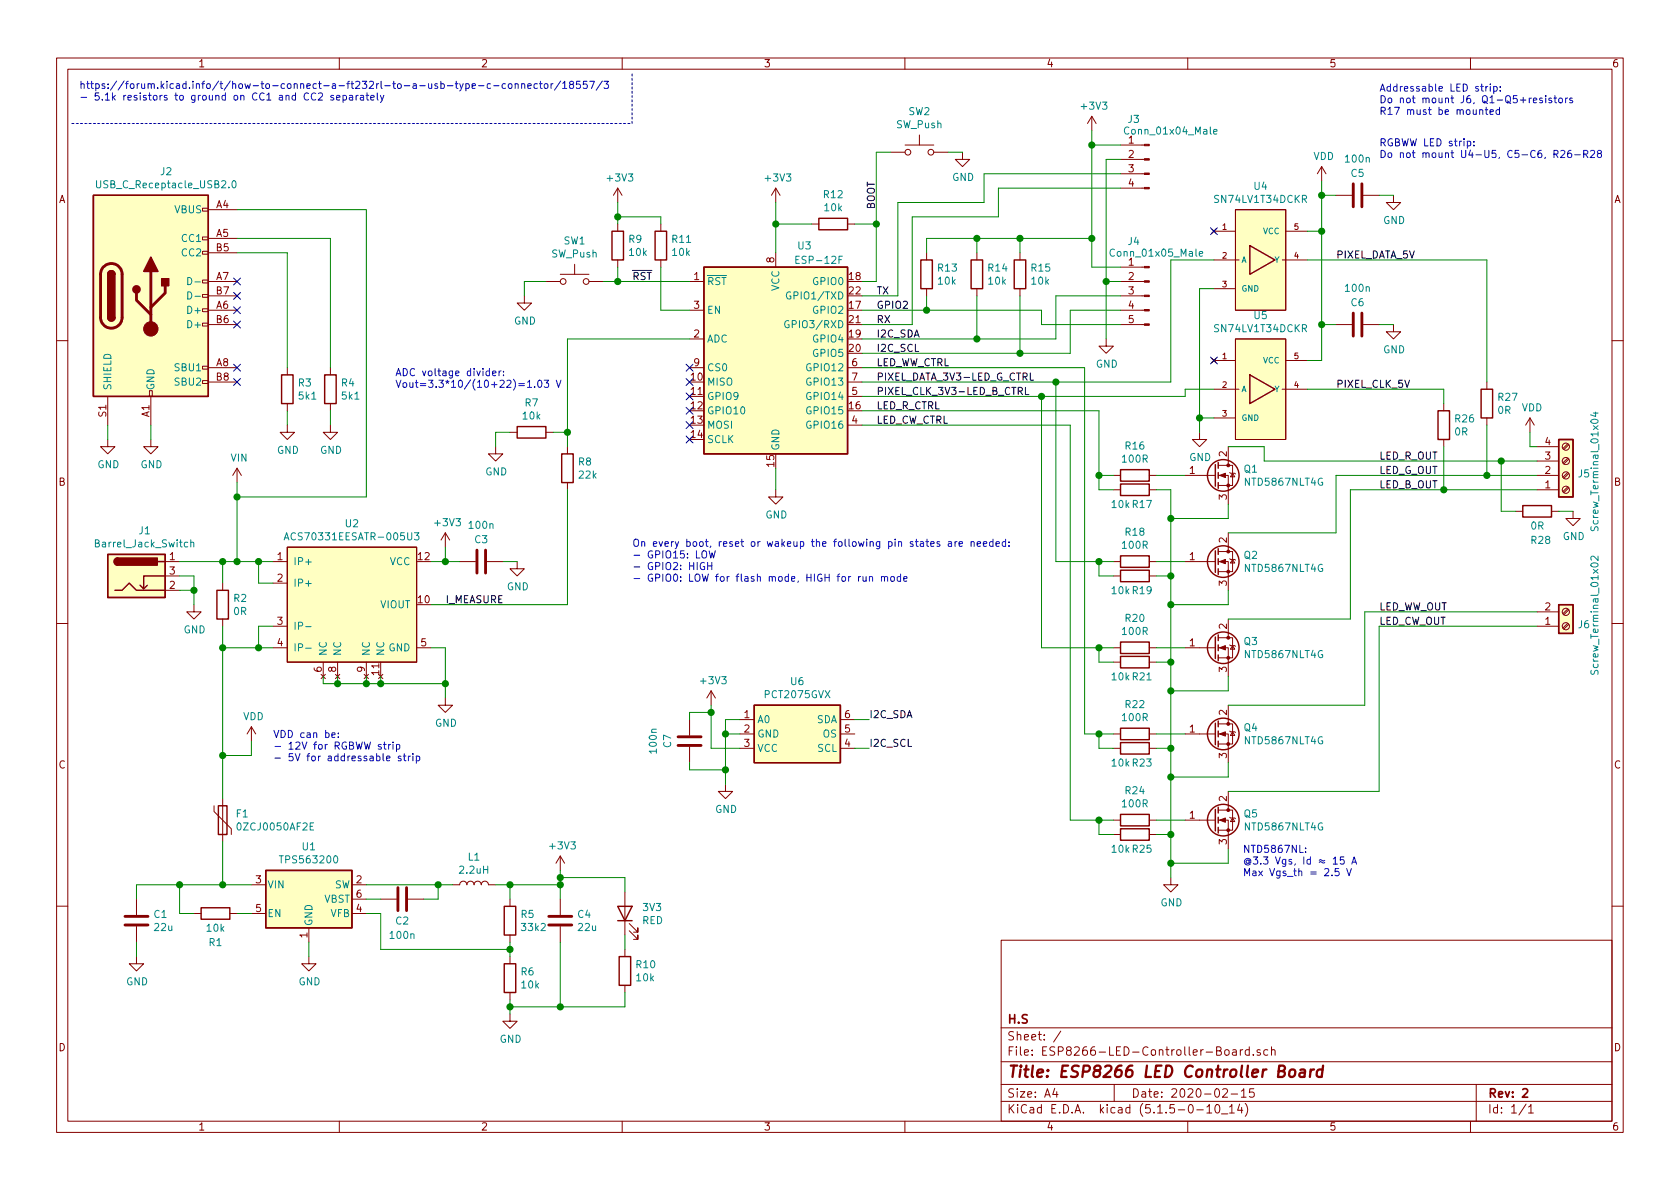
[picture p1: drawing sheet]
EESchema Schematic File Version 4
EELAYER 30 0
EELAYER END
$Descr A4 11693 8268
encoding utf-8
Sheet 1 1
Title "ESP8266 LED Controller Board"
Date "2020-02-15"
Rev "2"
Comp "H.S"
Comment1 ""
Comment2 ""
Comment3 ""
Comment4 ""
$EndDescr
Wire Wire Line
	1650 1750 2000 1750
Wire Wire Line
	2000 1750 2000 2550
Wire Wire Line
	1650 1650 2300 1650
Wire Wire Line
	2300 1650 2300 2550
Wire Wire Line
	2000 2850 2000 2950
Wire Wire Line
	2300 2850 2300 2950
Text Notes 550  700  0    50   ~ 0
https://forum.kicad.info/t/how-to-connect-a-ft232rl-to-a-usb-type-c-connector/18557/3\n- 5.1k resistors to ground on CC1 and CC2 separately
NoConn ~ 1650 2550
NoConn ~ 1650 2650
Wire Wire Line
	750  2950 750  3050
Wire Wire Line
	1050 2950 1050 3050
Text Label 6100 2350 0    50   ~ 0
I2C_SDA
Text Label 6100 2450 0    50   ~ 0
I2C_SCL
Wire Wire Line
	6800 2050 6800 2350
Wire Wire Line
	7100 2450 7100 2050
Wire Wire Line
	5400 3400 5400 3250
Wire Wire Line
	3800 1950 3650 1950
Wire Wire Line
	6000 1950 6100 1950
Wire Wire Line
	6700 1050 6600 1050
Wire Wire Line
	6200 1050 6100 1050
Wire Wire Line
	4200 1950 4300 1950
Wire Wire Line
	4300 1850 4300 1950
Text Label 6100 2050 0    50   ~ 0
TX
Text Label 6100 2250 0    50   ~ 0
RX
Wire Wire Line
	6100 1050 6100 1550
Wire Wire Line
	5400 1400 5400 1550
Wire Wire Line
	5950 1550 6100 1550
Connection ~ 6100 1550
Wire Wire Line
	6100 1550 6100 1950
Wire Wire Line
	5650 1550 5400 1550
Connection ~ 5400 1550
Wire Wire Line
	5400 1550 5400 1750
Wire Wire Line
	7800 1000 7600 1000
Wire Wire Line
	7600 1000 7600 900 
Wire Wire Line
	7800 1100 7700 1100
Wire Wire Line
	7800 1200 6850 1200
Wire Wire Line
	6850 1200 6850 1400
Wire Wire Line
	6850 1400 6250 1400
Wire Wire Line
	6250 1400 6250 2050
Wire Wire Line
	6000 2050 6250 2050
Wire Wire Line
	6350 2250 6350 1500
Wire Wire Line
	6350 1500 6950 1500
Wire Wire Line
	6950 1500 6950 1300
Wire Wire Line
	6950 1300 7800 1300
Wire Wire Line
	6000 2250 6350 2250
Wire Wire Line
	4300 1400 4300 1500
Wire Wire Line
	4300 1500 4300 1550
Wire Wire Line
	9200 2500 9100 2500
Wire Wire Line
	8350 3000 8350 2900
Wire Wire Line
	8350 2000 8450 2000
Text Label 6100 2650 0    50   ~ 0
PIXEL_DATA_3V3-LED_G_CTRL
Text Label 6100 2750 0    50   ~ 0
PIXEL_CLK_3V3-LED_B_CTRL
Text Label 9300 1800 0    50   ~ 0
PIXEL_DATA_5V
Text Label 9300 2700 0    50   ~ 0
PIXEL_CLK_5V
Wire Wire Line
	8250 2750 8250 2700
Wire Wire Line
	8250 2700 8450 2700
Text Label 9600 3200 0    50   ~ 0
LED_R_OUT
Text Label 9600 3300 0    50   ~ 0
LED_G_OUT
Text Label 9600 3400 0    50   ~ 0
LED_B_OUT
Text Label 9600 4250 0    50   ~ 0
LED_WW_OUT
Text Label 9600 4350 0    50   ~ 0
LED_CW_OUT
Wire Wire Line
	8550 3500 8550 3600
Wire Wire Line
	8550 6000 8550 5900
Wire Wire Line
	8550 5300 8550 5400
Wire Wire Line
	8550 4700 8550 4800
Wire Wire Line
	8550 4100 8550 4200
Wire Wire Line
	8800 3200 8800 3100
Wire Wire Line
	8800 3100 8550 3100
Wire Wire Line
	9300 3300 9300 3700
Wire Wire Line
	9300 3700 8550 3700
Wire Wire Line
	9400 3400 9400 4300
Wire Wire Line
	9400 4300 8550 4300
Wire Wire Line
	9500 4250 9500 4900
Wire Wire Line
	9500 4900 8550 4900
Wire Wire Line
	9500 4250 10700 4250
Wire Wire Line
	9600 4350 9600 5500
Wire Wire Line
	9600 5500 8550 5500
Wire Wire Line
	9600 4350 10700 4350
Wire Wire Line
	6000 2350 6800 2350
Wire Wire Line
	6000 2450 7100 2450
Wire Wire Line
	8050 3300 8250 3300
Wire Wire Line
	8050 3900 8250 3900
Wire Wire Line
	8050 4500 8250 4500
Wire Wire Line
	8050 5100 8250 5100
Wire Wire Line
	8050 5700 8250 5700
Wire Wire Line
	3650 1950 3650 2050
Text Label 3100 4200 0    50   ~ 0
I_MEASURE
Wire Wire Line
	1350 4100 1350 4200
$Comp
L Custom_components:ACS70331EESATR-005U3 U2
U 1 1
P 2450 4200
F 0 "U2" H 2450 4766 50  0000 C CNN
F 1 "ACS70331EESATR-005U3" H 2450 4675 50  0000 C CNN
F 2 "ALLEGRO_ACS70331EESATR-005U3" H 1900 3600 50  0001 L BNN
F 3 "https://www.allegromicro.com/-/media/Files/Datasheets/ACS70331-Datasheet.ashx" H 2150 4650 50  0001 L BNN
	1    2450 4200
	1    0    0    -1  
$EndComp
$Comp
L Connector:Barrel_Jack_Switch J1
U 1 1
P 950 4000
F 0 "J1" H 1007 4317 50  0000 C CNN
F 1 "Barrel_Jack_Switch" H 1007 4226 50  0000 C CNN
F 2 "Connector_BarrelJack:BarrelJack_CUI_PJ-102AH_Horizontal" H 1000 3960 50  0001 C CNN
F 3 "~" H 1000 3960 50  0001 C CNN
	1    950  4000
	1    0    0    -1  
$EndComp
$Comp
L Regulator_Switching:TPS563200 U1
U 1 1
P 2150 6250
F 0 "U1" H 2150 6617 50  0000 C CNN
F 1 "TPS563200" H 2150 6526 50  0000 C CNN
F 2 "Package_TO_SOT_SMD:SOT-23-6" H 2200 6000 50  0001 L CNN
F 3 "http://www.ti.com/lit/ds/symlink/tps563200.pdf" H 2150 6250 50  0001 C CNN
	1    2150 6250
	1    0    0    -1  
$EndComp
$Comp
L power:VDD #PWR06
U 1 1
P 1750 5150
F 0 "#PWR06" H 1750 5000 50  0001 C CNN
F 1 "VDD" H 1765 5323 50  0000 C CNN
F 2 "" H 1750 5150 50  0001 C CNN
F 3 "" H 1750 5150 50  0001 C CNN
	1    1750 5150
	1    0    0    -1  
$EndComp
$Comp
L power:GND #PWR04
U 1 1
P 1350 4200
F 0 "#PWR04" H 1350 3950 50  0001 C CNN
F 1 "GND" H 1355 4027 50  0000 C CNN
F 2 "" H 1350 4200 50  0001 C CNN
F 3 "" H 1350 4200 50  0001 C CNN
	1    1350 4200
	1    0    0    -1  
$EndComp
$Comp
L power:+3V3 #PWR010
U 1 1
P 3100 3800
F 0 "#PWR010" H 3100 3650 50  0001 C CNN
F 1 "+3V3" H 3115 3973 50  0000 C CNN
F 2 "" H 3100 3800 50  0001 C CNN
F 3 "" H 3100 3800 50  0001 C CNN
	1    3100 3800
	1    0    0    -1  
$EndComp
$Comp
L Device:R R2
U 1 1
P 1550 4200
F 0 "R2" H 1620 4246 50  0000 L CNN
F 1 "0R" H 1620 4155 50  0000 L CNN
F 2 "Resistor_SMD:R_1206_3216Metric" V 1480 4200 50  0001 C CNN
F 3 "~" H 1550 4200 50  0001 C CNN
	1    1550 4200
	1    0    0    -1  
$EndComp
$Comp
L power:GND #PWR011
U 1 1
P 3100 4850
F 0 "#PWR011" H 3100 4600 50  0001 C CNN
F 1 "GND" H 3105 4677 50  0000 C CNN
F 2 "" H 3100 4850 50  0001 C CNN
F 3 "" H 3100 4850 50  0001 C CNN
	1    3100 4850
	1    0    0    -1  
$EndComp
$Comp
L power:GND #PWR023
U 1 1
P 8150 6100
F 0 "#PWR023" H 8150 5850 50  0001 C CNN
F 1 "GND" H 8155 5927 50  0000 C CNN
F 2 "" H 8150 6100 50  0001 C CNN
F 3 "" H 8150 6100 50  0001 C CNN
	1    8150 6100
	1    0    0    -1  
$EndComp
$Comp
L power:GND #PWR024
U 1 1
P 8350 3000
F 0 "#PWR024" H 8350 2750 50  0001 C CNN
F 1 "GND" H 8355 2827 50  0000 C CNN
F 2 "" H 8350 3000 50  0001 C CNN
F 3 "" H 8350 3000 50  0001 C CNN
	1    8350 3000
	1    0    0    -1  
$EndComp
$Comp
L power:+3V3 #PWR021
U 1 1
P 7600 900
F 0 "#PWR021" H 7600 750 50  0001 C CNN
F 1 "+3V3" H 7615 1073 50  0000 C CNN
F 2 "" H 7600 900 50  0001 C CNN
F 3 "" H 7600 900 50  0001 C CNN
	1    7600 900 
	1    0    0    -1  
$EndComp
$Comp
L Device:R R12
U 1 1
P 5800 1550
F 0 "R12" V 5593 1550 50  0000 C CNN
F 1 "10k" V 5684 1550 50  0000 C CNN
F 2 "Resistor_SMD:R_0603_1608Metric" V 5730 1550 50  0001 C CNN
F 3 "~" H 5800 1550 50  0001 C CNN
	1    5800 1550
	0    1    1    0   
$EndComp
$Comp
L Connector:Conn_01x04_Male J3
U 1 1
P 8000 1100
F 0 "J3" H 8108 1381 50  0000 C CNN
F 1 "Conn_01x04_Male" H 7850 1300 50  0000 C CNN
F 2 "Connector_PinHeader_2.54mm:PinHeader_1x04_P2.54mm_Vertical" H 8000 1100 50  0001 C CNN
F 3 "~" H 8000 1100 50  0001 C CNN
	1    8000 1100
	-1   0    0    -1  
$EndComp
$Comp
L Switch:SW_Push SW2
U 1 1
P 6400 1050
F 0 "SW2" H 6400 1335 50  0000 C CNN
F 1 "SW_Push" H 6400 1244 50  0000 C CNN
F 2 "Custom_components:SW_SPST_4x3x2mm" H 6400 1250 50  0001 C CNN
F 3 "~" H 6400 1250 50  0001 C CNN
	1    6400 1050
	1    0    0    -1  
$EndComp
$Comp
L power:GND #PWR020
U 1 1
P 6700 1050
F 0 "#PWR020" H 6700 800 50  0001 C CNN
F 1 "GND" H 6705 877 50  0000 C CNN
F 2 "" H 6700 1050 50  0001 C CNN
F 3 "" H 6700 1050 50  0001 C CNN
	1    6700 1050
	1    0    0    -1  
$EndComp
$Comp
L power:GND #PWR015
U 1 1
P 3650 2050
F 0 "#PWR015" H 3650 1800 50  0001 C CNN
F 1 "GND" H 3655 1877 50  0000 C CNN
F 2 "" H 3650 2050 50  0001 C CNN
F 3 "" H 3650 2050 50  0001 C CNN
	1    3650 2050
	1    0    0    -1  
$EndComp
$Comp
L Switch:SW_Push SW1
U 1 1
P 4000 1950
F 0 "SW1" H 4000 2235 50  0000 C CNN
F 1 "SW_Push" H 4000 2144 50  0000 C CNN
F 2 "Custom_components:SW_SPST_4x3x2mm" H 4000 2150 50  0001 C CNN
F 3 "~" H 4000 2150 50  0001 C CNN
	1    4000 1950
	1    0    0    -1  
$EndComp
$Comp
L power:+3V3 #PWR017
U 1 1
P 4300 1400
F 0 "#PWR017" H 4300 1250 50  0001 C CNN
F 1 "+3V3" H 4315 1573 50  0000 C CNN
F 2 "" H 4300 1400 50  0001 C CNN
F 3 "" H 4300 1400 50  0001 C CNN
	1    4300 1400
	1    0    0    -1  
$EndComp
$Comp
L Device:R R9
U 1 1
P 4300 1700
F 0 "R9" H 4370 1746 50  0000 L CNN
F 1 "10k" H 4370 1655 50  0000 L CNN
F 2 "Resistor_SMD:R_0603_1608Metric" V 4230 1700 50  0001 C CNN
F 3 "~" H 4300 1700 50  0001 C CNN
	1    4300 1700
	1    0    0    -1  
$EndComp
$Comp
L power:GND #PWR019
U 1 1
P 5400 3400
F 0 "#PWR019" H 5400 3150 50  0001 C CNN
F 1 "GND" H 5405 3227 50  0000 C CNN
F 2 "" H 5400 3400 50  0001 C CNN
F 3 "" H 5400 3400 50  0001 C CNN
	1    5400 3400
	1    0    0    -1  
$EndComp
$Comp
L power:+3V3 #PWR018
U 1 1
P 5400 1400
F 0 "#PWR018" H 5400 1250 50  0001 C CNN
F 1 "+3V3" H 5415 1573 50  0000 C CNN
F 2 "" H 5400 1400 50  0001 C CNN
F 3 "" H 5400 1400 50  0001 C CNN
	1    5400 1400
	1    0    0    -1  
$EndComp
$Comp
L power:+3V3 #PWR016
U 1 1
P 3900 6050
F 0 "#PWR016" H 3900 5900 50  0001 C CNN
F 1 "+3V3" H 3915 6223 50  0000 C CNN
F 2 "" H 3900 6050 50  0001 C CNN
F 3 "" H 3900 6050 50  0001 C CNN
	1    3900 6050
	1    0    0    -1  
$EndComp
$Comp
L Device:R R15
U 1 1
P 7100 1900
F 0 "R15" H 7170 1946 50  0000 L CNN
F 1 "10k" H 7170 1855 50  0000 L CNN
F 2 "Resistor_SMD:R_0603_1608Metric" V 7030 1900 50  0001 C CNN
F 3 "~" H 7100 1900 50  0001 C CNN
	1    7100 1900
	1    0    0    -1  
$EndComp
$Comp
L Device:R R14
U 1 1
P 6800 1900
F 0 "R14" H 6870 1946 50  0000 L CNN
F 1 "10k" H 6870 1855 50  0000 L CNN
F 2 "Resistor_SMD:R_0603_1608Metric" V 6730 1900 50  0001 C CNN
F 3 "~" H 6800 1900 50  0001 C CNN
	1    6800 1900
	1    0    0    -1  
$EndComp
$Comp
L power:GND #PWR03
U 1 1
P 1050 3050
F 0 "#PWR03" H 1050 2800 50  0001 C CNN
F 1 "GND" H 1055 2877 50  0000 C CNN
F 2 "" H 1050 3050 50  0001 C CNN
F 3 "" H 1050 3050 50  0001 C CNN
	1    1050 3050
	1    0    0    -1  
$EndComp
$Comp
L power:GND #PWR01
U 1 1
P 750 3050
F 0 "#PWR01" H 750 2800 50  0001 C CNN
F 1 "GND" H 755 2877 50  0000 C CNN
F 2 "" H 750 3050 50  0001 C CNN
F 3 "" H 750 3050 50  0001 C CNN
	1    750  3050
	1    0    0    -1  
$EndComp
$Comp
L power:GND #PWR09
U 1 1
P 2300 2950
F 0 "#PWR09" H 2300 2700 50  0001 C CNN
F 1 "GND" H 2305 2777 50  0000 C CNN
F 2 "" H 2300 2950 50  0001 C CNN
F 3 "" H 2300 2950 50  0001 C CNN
	1    2300 2950
	1    0    0    -1  
$EndComp
$Comp
L power:GND #PWR07
U 1 1
P 2000 2950
F 0 "#PWR07" H 2000 2700 50  0001 C CNN
F 1 "GND" H 2005 2777 50  0000 C CNN
F 2 "" H 2000 2950 50  0001 C CNN
F 3 "" H 2000 2950 50  0001 C CNN
	1    2000 2950
	1    0    0    -1  
$EndComp
$Comp
L Device:R R4
U 1 1
P 2300 2700
F 0 "R4" H 2370 2746 50  0000 L CNN
F 1 "5k1" H 2370 2655 50  0000 L CNN
F 2 "Resistor_SMD:R_0603_1608Metric" V 2230 2700 50  0001 C CNN
F 3 "~" H 2300 2700 50  0001 C CNN
	1    2300 2700
	1    0    0    -1  
$EndComp
$Comp
L Device:R R3
U 1 1
P 2000 2700
F 0 "R3" H 2070 2746 50  0000 L CNN
F 1 "5k1" H 2070 2655 50  0000 L CNN
F 2 "Resistor_SMD:R_0603_1608Metric" V 1930 2700 50  0001 C CNN
F 3 "~" H 2000 2700 50  0001 C CNN
	1    2000 2700
	1    0    0    -1  
$EndComp
$Comp
L Connector:USB_C_Receptacle_USB2.0 J2
U 1 1
P 1050 2050
F 0 "J2" H 1157 2917 50  0000 C CNN
F 1 "USB_C_Receptacle_USB2.0" H 1157 2826 50  0000 C CNN
F 2 "Connector_USB:USB_C_Receptacle_Palconn_UTC16-G" H 1200 2050 50  0001 C CNN
F 3 "https://www.usb.org/sites/default/files/documents/usb_type-c.zip" H 1200 2050 50  0001 C CNN
	1    1050 2050
	1    0    0    -1  
$EndComp
$Comp
L Connector:Screw_Terminal_01x02 J6
U 1 1
P 10900 4350
F 0 "J6" H 10980 4342 50  0000 L CNN
F 1 "Screw_Terminal_01x02" V 11100 3850 50  0000 L CNN
F 2 "Connector_Phoenix_MSTB:PhoenixContact_MSTBA_2,5_2-G-5,08_1x02_P5.08mm_Horizontal" H 10900 4350 50  0001 C CNN
F 3 "~" H 10900 4350 50  0001 C CNN
	1    10900 4350
	1    0    0    1   
$EndComp
$Comp
L Connector:Screw_Terminal_01x04 J5
U 1 1
P 10900 3300
F 0 "J5" H 10980 3292 50  0000 L CNN
F 1 "Screw_Terminal_01x04" V 11100 2850 50  0000 L CNN
F 2 "Connector_Phoenix_MSTB:PhoenixContact_MSTBA_2,5_4-G_1x04_P5.00mm_Horizontal" H 10900 3300 50  0001 C CNN
F 3 "~" H 10900 3300 50  0001 C CNN
	1    10900 3300
	1    0    0    1   
$EndComp
$Comp
L Transistor_FET:NTD5867NLT4G Q5
U 1 1
P 8450 5700
F 0 "Q5" H 8654 5746 50  0000 L CNN
F 1 "NTD5867NLT4G" H 8654 5655 50  0000 L CNN
F 2 "Package_TO_SOT_SMD:TO-252-2" H 8650 5625 50  0001 L CIN
F 3 "https://www.onsemi.com/pub/Collateral/NTD5867NL-D.PDF" H 8450 5700 50  0001 L CNN
	1    8450 5700
	1    0    0    -1  
$EndComp
$Comp
L Transistor_FET:NTD5867NLT4G Q4
U 1 1
P 8450 5100
F 0 "Q4" H 8654 5146 50  0000 L CNN
F 1 "NTD5867NLT4G" H 8654 5055 50  0000 L CNN
F 2 "Package_TO_SOT_SMD:TO-252-2" H 8650 5025 50  0001 L CIN
F 3 "https://www.onsemi.com/pub/Collateral/NTD5867NL-D.PDF" H 8450 5100 50  0001 L CNN
	1    8450 5100
	1    0    0    -1  
$EndComp
$Comp
L Transistor_FET:NTD5867NLT4G Q3
U 1 1
P 8450 4500
F 0 "Q3" H 8654 4546 50  0000 L CNN
F 1 "NTD5867NLT4G" H 8654 4455 50  0000 L CNN
F 2 "Package_TO_SOT_SMD:TO-252-2" H 8650 4425 50  0001 L CIN
F 3 "https://www.onsemi.com/pub/Collateral/NTD5867NL-D.PDF" H 8450 4500 50  0001 L CNN
	1    8450 4500
	1    0    0    -1  
$EndComp
$Comp
L Transistor_FET:NTD5867NLT4G Q2
U 1 1
P 8450 3900
F 0 "Q2" H 8654 3946 50  0000 L CNN
F 1 "NTD5867NLT4G" H 8654 3855 50  0000 L CNN
F 2 "Package_TO_SOT_SMD:TO-252-2" H 8650 3825 50  0001 L CIN
F 3 "https://www.onsemi.com/pub/Collateral/NTD5867NL-D.PDF" H 8450 3900 50  0001 L CNN
	1    8450 3900
	1    0    0    -1  
$EndComp
$Comp
L Transistor_FET:NTD5867NLT4G Q1
U 1 1
P 8450 3300
F 0 "Q1" H 8654 3346 50  0000 L CNN
F 1 "NTD5867NLT4G" H 8654 3255 50  0000 L CNN
F 2 "Package_TO_SOT_SMD:TO-252-2" H 8650 3225 50  0001 L CIN
F 3 "https://www.onsemi.com/pub/Collateral/NTD5867NL-D.PDF" H 8450 3300 50  0001 L CNN
	1    8450 3300
	1    0    0    -1  
$EndComp
Wire Wire Line
	3000 3900 3100 3900
Wire Wire Line
	3100 3900 3100 3800
Wire Wire Line
	3100 4500 3000 4500
Wire Wire Line
	2250 4700 2250 4750
Wire Wire Line
	2250 4750 2350 4750
Connection ~ 3100 4750
Wire Wire Line
	3100 4750 3100 4500
Wire Wire Line
	2350 4700 2350 4750
Connection ~ 2350 4750
Wire Wire Line
	2350 4750 2550 4750
Wire Wire Line
	2550 4700 2550 4750
Connection ~ 2550 4750
Wire Wire Line
	2550 4750 2650 4750
Wire Wire Line
	2650 4700 2650 4750
Connection ~ 2650 4750
Wire Wire Line
	2650 4750 3100 4750
Wire Wire Line
	3100 4750 3100 4850
Wire Wire Line
	1900 3900 1800 3900
Wire Wire Line
	1550 3900 1550 4050
Wire Wire Line
	1550 4350 1550 4500
Wire Wire Line
	1550 4500 1800 4500
Wire Wire Line
	1900 4350 1800 4350
Wire Wire Line
	1800 4350 1800 4500
Connection ~ 1800 4500
Wire Wire Line
	1800 4500 1900 4500
Wire Wire Line
	1900 4050 1800 4050
Wire Wire Line
	1800 4050 1800 3900
Connection ~ 1800 3900
Wire Wire Line
	1800 3900 1650 3900
Connection ~ 1550 4500
Wire Wire Line
	1350 4100 1250 4100
$Comp
L Device:L L1
U 1 1
P 3300 6150
F 0 "L1" V 3490 6150 50  0000 C CNN
F 1 "2.2uH" V 3399 6150 50  0000 C CNN
F 2 "Inductor_SMD:L_Coilcraft_LPS4012" H 3300 6150 50  0001 C CNN
F 3 "~" H 3300 6150 50  0001 C CNN
	1    3300 6150
	0    -1   -1   0   
$EndComp
$Comp
L Device:C C2
U 1 1
P 2800 6250
F 0 "C2" V 2950 6250 50  0000 C CNN
F 1 "100n" V 3050 6250 50  0000 C CNN
F 2 "Capacitor_SMD:C_0603_1608Metric" H 2838 6100 50  0001 C CNN
F 3 "~" H 2800 6250 50  0001 C CNN
	1    2800 6250
	0    1    1    0   
$EndComp
Wire Wire Line
	2550 6250 2650 6250
Wire Wire Line
	2550 6150 3050 6150
Wire Wire Line
	2950 6250 3050 6250
Wire Wire Line
	3050 6250 3050 6150
Connection ~ 3050 6150
Wire Wire Line
	3050 6150 3150 6150
$Comp
L power:GND #PWR08
U 1 1
P 2150 6650
F 0 "#PWR08" H 2150 6400 50  0001 C CNN
F 1 "GND" H 2155 6477 50  0000 C CNN
F 2 "" H 2150 6650 50  0001 C CNN
F 3 "" H 2150 6650 50  0001 C CNN
	1    2150 6650
	1    0    0    -1  
$EndComp
Wire Wire Line
	2150 6650 2150 6550
Wire Wire Line
	2550 6350 2650 6350
$Comp
L Device:C C4
U 1 1
P 3900 6400
F 0 "C4" H 4015 6446 50  0000 L CNN
F 1 "22u" H 4015 6355 50  0000 L CNN
F 2 "Capacitor_SMD:C_0805_2012Metric" H 3938 6250 50  0001 C CNN
F 3 "~" H 3900 6400 50  0001 C CNN
	1    3900 6400
	1    0    0    -1  
$EndComp
$Comp
L Device:R R5
U 1 1
P 3550 6400
F 0 "R5" H 3620 6446 50  0000 L CNN
F 1 "33k2" H 3620 6355 50  0000 L CNN
F 2 "Resistor_SMD:R_0603_1608Metric" V 3480 6400 50  0001 C CNN
F 3 "~" H 3550 6400 50  0001 C CNN
	1    3550 6400
	1    0    0    -1  
$EndComp
$Comp
L Device:R R6
U 1 1
P 3550 6800
F 0 "R6" H 3620 6846 50  0000 L CNN
F 1 "10k" H 3620 6755 50  0000 L CNN
F 2 "Resistor_SMD:R_0603_1608Metric" V 3480 6800 50  0001 C CNN
F 3 "~" H 3550 6800 50  0001 C CNN
	1    3550 6800
	1    0    0    -1  
$EndComp
$Comp
L power:GND #PWR013
U 1 1
P 3550 7050
F 0 "#PWR013" H 3550 6800 50  0001 C CNN
F 1 "GND" H 3555 6877 50  0000 C CNN
F 2 "" H 3550 7050 50  0001 C CNN
F 3 "" H 3550 7050 50  0001 C CNN
	1    3550 7050
	1    0    0    -1  
$EndComp
Wire Wire Line
	3550 6950 3550 7000
Wire Wire Line
	3550 7000 3900 7000
Wire Wire Line
	3900 7000 3900 6550
Connection ~ 3550 7000
Wire Wire Line
	3550 7000 3550 7050
Wire Wire Line
	3550 6550 3550 6600
Wire Wire Line
	3450 6150 3550 6150
Wire Wire Line
	3550 6150 3550 6250
Wire Wire Line
	3550 6150 3900 6150
Wire Wire Line
	3900 6150 3900 6250
Connection ~ 3550 6150
Wire Wire Line
	2650 6600 3550 6600
Wire Wire Line
	2650 6350 2650 6600
Connection ~ 3550 6600
Wire Wire Line
	3550 6600 3550 6650
$Comp
L Device:C C1
U 1 1
P 950 6400
F 0 "C1" H 1065 6446 50  0000 L CNN
F 1 "22u" H 1065 6355 50  0000 L CNN
F 2 "Capacitor_SMD:C_0805_2012Metric" H 988 6250 50  0001 C CNN
F 3 "~" H 950 6400 50  0001 C CNN
	1    950  6400
	1    0    0    -1  
$EndComp
$Comp
L Device:R R1
U 1 1
P 1500 6350
F 0 "R1" V 1700 6350 50  0000 C CNN
F 1 "10k" V 1600 6350 50  0000 C CNN
F 2 "Resistor_SMD:R_0603_1608Metric" V 1430 6350 50  0001 C CNN
F 3 "~" H 1500 6350 50  0001 C CNN
	1    1500 6350
	0    1    1    0   
$EndComp
Wire Wire Line
	1750 6350 1650 6350
Wire Wire Line
	1350 6350 1250 6350
Wire Wire Line
	1250 6350 1250 6150
Wire Wire Line
	1250 6150 1550 6150
$Comp
L power:GND #PWR02
U 1 1
P 950 6650
F 0 "#PWR02" H 950 6400 50  0001 C CNN
F 1 "GND" H 955 6477 50  0000 C CNN
F 2 "" H 950 6650 50  0001 C CNN
F 3 "" H 950 6650 50  0001 C CNN
	1    950  6650
	1    0    0    -1  
$EndComp
Wire Wire Line
	950  6650 950  6550
Wire Wire Line
	950  6250 950  6150
Wire Wire Line
	950  6150 1250 6150
Connection ~ 1250 6150
Wire Wire Line
	3900 6050 3900 6100
Connection ~ 3900 6150
Connection ~ 1550 3900
Wire Notes Line
	500  850  4400 850 
Wire Notes Line
	4400 850  4400 500 
Wire Wire Line
	2550 3450 1650 3450
Wire Wire Line
	1650 3450 1650 3900
Connection ~ 1650 3900
Wire Wire Line
	1650 3900 1550 3900
Wire Wire Line
	1250 3900 1550 3900
Wire Wire Line
	1550 5250 1750 5250
Wire Wire Line
	1750 5250 1750 5150
Wire Wire Line
	1550 4500 1550 5250
Wire Wire Line
	1550 5850 1550 6150
Connection ~ 1550 6150
Wire Wire Line
	1550 6150 1750 6150
Wire Wire Line
	9200 1250 9200 1350
$Comp
L Device:C C5
U 1 1
P 9450 1350
F 0 "C5" V 9600 1350 50  0000 C CNN
F 1 "100n" V 9700 1350 50  0000 C CNN
F 2 "Capacitor_SMD:C_0603_1608Metric" H 9488 1200 50  0001 C CNN
F 3 "~" H 9450 1350 50  0001 C CNN
	1    9450 1350
	0    -1   -1   0   
$EndComp
$Comp
L power:GND #PWR026
U 1 1
P 9700 1350
F 0 "#PWR026" H 9700 1100 50  0001 C CNN
F 1 "GND" H 9705 1177 50  0000 C CNN
F 2 "" H 9700 1350 50  0001 C CNN
F 3 "" H 9700 1350 50  0001 C CNN
	1    9700 1350
	1    0    0    -1  
$EndComp
Wire Wire Line
	9700 1350 9600 1350
Wire Wire Line
	9300 1350 9200 1350
Connection ~ 9200 1350
Wire Wire Line
	9200 1350 9200 1600
Wire Wire Line
	3000 4200 3950 4200
Wire Wire Line
	3950 2350 4800 2350
NoConn ~ 4800 2950
NoConn ~ 4800 3050
NoConn ~ 4800 2650
NoConn ~ 4800 2550
Wire Wire Line
	7800 1950 7700 1950
Wire Wire Line
	7700 1950 7700 2350
$Comp
L power:GND #PWR022
U 1 1
P 7700 2350
F 0 "#PWR022" H 7700 2100 50  0001 C CNN
F 1 "GND" H 7705 2177 50  0000 C CNN
F 2 "" H 7700 2350 50  0001 C CNN
F 3 "" H 7700 2350 50  0001 C CNN
	1    7700 2350
	1    0    0    -1  
$EndComp
Text Label 6100 2850 0    50   ~ 0
LED_R_CTRL
Text Label 6100 2550 0    50   ~ 0
LED_WW_CTRL
Text Label 6100 2950 0    50   ~ 0
LED_CW_CTRL
Wire Wire Line
	1550 5250 1550 5550
Connection ~ 1550 5250
Text Label 6100 2150 0    50   ~ 0
GPIO2
$Comp
L Connector:Conn_01x05_Male J4
U 1 1
P 8000 2050
F 0 "J4" H 8108 2431 50  0000 C CNN
F 1 "Conn_01x05_Male" H 7950 2350 50  0000 C CNN
F 2 "Connector_PinHeader_2.54mm:PinHeader_1x05_P2.54mm_Vertical" H 8000 2050 50  0001 C CNN
F 3 "~" H 8000 2050 50  0001 C CNN
	1    8000 2050
	-1   0    0    -1  
$EndComp
$Comp
L power:VDD #PWR027
U 1 1
P 10650 3000
F 0 "#PWR027" H 10650 2850 50  0001 C CNN
F 1 "VDD" H 10665 3173 50  0000 C CNN
F 2 "" H 10650 3000 50  0001 C CNN
F 3 "" H 10650 3000 50  0001 C CNN
	1    10650 3000
	1    0    0    -1  
$EndComp
Wire Wire Line
	10650 3000 10650 3100
Wire Wire Line
	10650 3100 10700 3100
Wire Wire Line
	6000 2750 7250 2750
Wire Wire Line
	6000 2650 7350 2650
$Comp
L Device:C C3
U 1 1
P 3350 3900
F 0 "C3" V 3500 3900 50  0000 C CNN
F 1 "100n" V 3600 3900 50  0000 C CNN
F 2 "Capacitor_SMD:C_0603_1608Metric" H 3388 3750 50  0001 C CNN
F 3 "~" H 3350 3900 50  0001 C CNN
	1    3350 3900
	0    -1   -1   0   
$EndComp
$Comp
L power:GND #PWR014
U 1 1
P 3600 3900
F 0 "#PWR014" H 3600 3650 50  0001 C CNN
F 1 "GND" H 3605 3727 50  0000 C CNN
F 2 "" H 3600 3900 50  0001 C CNN
F 3 "" H 3600 3900 50  0001 C CNN
	1    3600 3900
	1    0    0    -1  
$EndComp
Wire Wire Line
	3600 3900 3500 3900
Wire Wire Line
	3200 3900 3100 3900
Connection ~ 3100 3900
$Comp
L Device:R R26
U 1 1
P 10050 2950
F 0 "R26" H 10120 2996 50  0000 L CNN
F 1 "0R" H 10120 2905 50  0000 L CNN
F 2 "Resistor_SMD:R_1206_3216Metric" V 9980 2950 50  0001 C CNN
F 3 "~" H 10050 2950 50  0001 C CNN
	1    10050 2950
	1    0    0    -1  
$EndComp
$Comp
L Device:R R27
U 1 1
P 10350 2800
F 0 "R27" H 10420 2846 50  0000 L CNN
F 1 "0R" H 10420 2755 50  0000 L CNN
F 2 "Resistor_SMD:R_1206_3216Metric" V 10280 2800 50  0001 C CNN
F 3 "~" H 10350 2800 50  0001 C CNN
	1    10350 2800
	1    0    0    -1  
$EndComp
$Comp
L Device:R R28
U 1 1
P 10700 3550
F 0 "R28" V 10900 3500 50  0000 L CNN
F 1 "0R" V 10800 3500 50  0000 L CNN
F 2 "Resistor_SMD:R_1206_3216Metric" V 10630 3550 50  0001 C CNN
F 3 "~" H 10700 3550 50  0001 C CNN
	1    10700 3550
	0    1    1    0   
$EndComp
$Comp
L power:GND #PWR028
U 1 1
P 10950 3550
F 0 "#PWR028" H 10950 3300 50  0001 C CNN
F 1 "GND" H 10955 3377 50  0000 C CNN
F 2 "" H 10950 3550 50  0001 C CNN
F 3 "" H 10950 3550 50  0001 C CNN
	1    10950 3550
	1    0    0    -1  
$EndComp
Wire Wire Line
	10950 3550 10850 3550
Wire Wire Line
	10550 3550 10450 3550
Wire Wire Line
	10450 3550 10450 3200
Wire Wire Line
	10350 1800 10350 2650
Wire Wire Line
	10350 2950 10350 3300
Wire Wire Line
	10050 2700 10050 2800
Wire Wire Line
	10050 3100 10050 3400
$Comp
L power:VDD #PWR025
U 1 1
P 9200 1250
F 0 "#PWR025" H 9200 1100 50  0001 C CNN
F 1 "VDD" H 9215 1423 50  0000 C CNN
F 2 "" H 9200 1250 50  0001 C CNN
F 3 "" H 9200 1250 50  0001 C CNN
	1    9200 1250
	1    0    0    -1  
$EndComp
Connection ~ 10450 3200
Wire Wire Line
	10450 3200 10700 3200
Wire Wire Line
	8800 3200 10450 3200
Connection ~ 10350 3300
Wire Wire Line
	10350 3300 10700 3300
Wire Wire Line
	9300 3300 10350 3300
Connection ~ 10050 3400
Wire Wire Line
	10050 3400 10700 3400
Wire Wire Line
	9400 3400 10050 3400
Wire Wire Line
	9100 2700 10050 2700
Wire Wire Line
	9100 1800 10350 1800
Wire Wire Line
	8550 3600 8150 3600
Wire Wire Line
	8550 6000 8150 6000
Connection ~ 8150 6000
Wire Wire Line
	8150 6000 8150 6100
Wire Wire Line
	8550 5400 8150 5400
Wire Wire Line
	8150 3600 8150 4000
Connection ~ 8150 5400
Wire Wire Line
	8150 5400 8150 5800
Wire Wire Line
	8550 4800 8150 4800
Connection ~ 8150 4800
Wire Wire Line
	8150 4800 8150 5200
Wire Wire Line
	8550 4200 8150 4200
Connection ~ 8150 4200
Wire Wire Line
	8150 4200 8150 4600
Wire Wire Line
	7600 1850 7800 1850
Connection ~ 7600 1000
Wire Wire Line
	7700 1100 7700 1950
Connection ~ 7700 1950
Wire Wire Line
	6800 2350 7350 2350
Wire Wire Line
	7350 2350 7350 2050
Wire Wire Line
	7350 2050 7800 2050
Connection ~ 6800 2350
Wire Wire Line
	7800 2150 7450 2150
Wire Wire Line
	7450 2150 7450 2450
Wire Wire Line
	7450 2450 7100 2450
Connection ~ 7100 2450
Wire Wire Line
	6000 2150 6450 2150
$Comp
L Device:R R16
U 1 1
P 7900 3300
F 0 "R16" V 7693 3300 50  0000 C CNN
F 1 "100R" V 7784 3300 50  0000 C CNN
F 2 "Resistor_SMD:R_0603_1608Metric" V 7830 3300 50  0001 C CNN
F 3 "~" H 7900 3300 50  0001 C CNN
	1    7900 3300
	0    1    1    0   
$EndComp
$Comp
L Device:R R18
U 1 1
P 7900 3900
F 0 "R18" V 7693 3900 50  0000 C CNN
F 1 "100R" V 7784 3900 50  0000 C CNN
F 2 "Resistor_SMD:R_0603_1608Metric" V 7830 3900 50  0001 C CNN
F 3 "~" H 7900 3900 50  0001 C CNN
	1    7900 3900
	0    1    1    0   
$EndComp
$Comp
L Device:R R20
U 1 1
P 7900 4500
F 0 "R20" V 7693 4500 50  0000 C CNN
F 1 "100R" V 7784 4500 50  0000 C CNN
F 2 "Resistor_SMD:R_0603_1608Metric" V 7830 4500 50  0001 C CNN
F 3 "~" H 7900 4500 50  0001 C CNN
	1    7900 4500
	0    1    1    0   
$EndComp
$Comp
L Device:R R22
U 1 1
P 7900 5100
F 0 "R22" V 7693 5100 50  0000 C CNN
F 1 "100R" V 7784 5100 50  0000 C CNN
F 2 "Resistor_SMD:R_0603_1608Metric" V 7830 5100 50  0001 C CNN
F 3 "~" H 7900 5100 50  0001 C CNN
	1    7900 5100
	0    1    1    0   
$EndComp
$Comp
L Device:R R24
U 1 1
P 7900 5700
F 0 "R24" V 7693 5700 50  0000 C CNN
F 1 "100R" V 7784 5700 50  0000 C CNN
F 2 "Resistor_SMD:R_0603_1608Metric" V 7830 5700 50  0001 C CNN
F 3 "~" H 7900 5700 50  0001 C CNN
	1    7900 5700
	0    1    1    0   
$EndComp
Wire Wire Line
	6000 2550 7550 2550
Wire Wire Line
	6000 2950 7450 2950
Wire Wire Line
	6000 2850 7650 2850
Wire Wire Line
	7450 2950 7450 5700
Wire Wire Line
	7550 5100 7650 5100
Wire Wire Line
	7550 2550 7550 5100
Wire Wire Line
	7450 5700 7650 5700
Wire Wire Line
	7650 3300 7750 3300
Wire Wire Line
	7650 2850 7650 3300
Text Notes 8650 6100 0    50   ~ 0
NTD5867NL:\n@3.3 Vgs, Id ≈ 15 A\nMax Vgs_th = 2.5 V
NoConn ~ 1650 1950
NoConn ~ 1650 2050
NoConn ~ 1650 2150
NoConn ~ 1650 2250
Text Notes 1900 5300 0    50   ~ 0
VDD can be:\n- 12V for RGBWW strip\n- 5V for addressable strip
Text Label 4400 1950 0    50   ~ 0
~RST~
Text Label 6100 1450 1    50   ~ 0
BOOT
Wire Wire Line
	2550 1450 2550 3450
Wire Wire Line
	1650 1450 2550 1450
$Comp
L Device:LED 3V3
U 1 1
P 4350 6350
F 0 "3V3" V 4389 6232 50  0000 R CNN
F 1 "RED" V 4298 6232 50  0000 R CNN
F 2 "LED_SMD:LED_0603_1608Metric_Pad1.05x0.95mm_HandSolder" H 4350 6350 50  0001 C CNN
F 3 "~" H 4350 6350 50  0001 C CNN
	1    4350 6350
	0    -1   -1   0   
$EndComp
$Comp
L Device:R R10
U 1 1
P 4350 6750
F 0 "R10" H 4420 6796 50  0000 L CNN
F 1 "10k" H 4420 6705 50  0000 L CNN
F 2 "Resistor_SMD:R_0603_1608Metric" V 4280 6750 50  0001 C CNN
F 3 "~" H 4350 6750 50  0001 C CNN
	1    4350 6750
	1    0    0    -1  
$EndComp
Wire Wire Line
	3900 7000 4350 7000
Wire Wire Line
	4350 7000 4350 6900
Connection ~ 3900 7000
Wire Wire Line
	4350 6600 4350 6500
Wire Wire Line
	4350 6200 4350 6100
Wire Wire Line
	4350 6100 3900 6100
Connection ~ 3900 6100
Wire Wire Line
	3900 6100 3900 6150
Connection ~ 1650 3450
Wire Wire Line
	1650 3350 1650 3450
$Comp
L power:VIN #PWR05
U 1 1
P 1650 3350
F 0 "#PWR05" H 1650 3200 50  0001 C CNN
F 1 "VIN" H 1665 3523 50  0000 C CNN
F 2 "" H 1650 3350 50  0001 C CNN
F 3 "" H 1650 3350 50  0001 C CNN
	1    1650 3350
	1    0    0    -1  
$EndComp
$Comp
L Device:R R17
U 1 1
P 7900 3400
F 0 "R17" V 8000 3450 50  0000 C CNN
F 1 "10k" V 8000 3300 50  0000 C CNN
F 2 "Resistor_SMD:R_0603_1608Metric" V 7830 3400 50  0001 C CNN
F 3 "~" H 7900 3400 50  0001 C CNN
	1    7900 3400
	0    1    1    0   
$EndComp
$Comp
L Device:R R19
U 1 1
P 7900 4000
F 0 "R19" V 8000 4050 50  0000 C CNN
F 1 "10k" V 8000 3900 50  0000 C CNN
F 2 "Resistor_SMD:R_0603_1608Metric" V 7830 4000 50  0001 C CNN
F 3 "~" H 7900 4000 50  0001 C CNN
	1    7900 4000
	0    1    1    0   
$EndComp
$Comp
L Device:R R21
U 1 1
P 7900 4600
F 0 "R21" V 8000 4650 50  0000 C CNN
F 1 "10k" V 8000 4500 50  0000 C CNN
F 2 "Resistor_SMD:R_0603_1608Metric" V 7830 4600 50  0001 C CNN
F 3 "~" H 7900 4600 50  0001 C CNN
	1    7900 4600
	0    1    1    0   
$EndComp
$Comp
L Device:R R23
U 1 1
P 7900 5200
F 0 "R23" V 8000 5250 50  0000 C CNN
F 1 "10k" V 8000 5100 50  0000 C CNN
F 2 "Resistor_SMD:R_0603_1608Metric" V 7830 5200 50  0001 C CNN
F 3 "~" H 7900 5200 50  0001 C CNN
	1    7900 5200
	0    1    1    0   
$EndComp
$Comp
L Device:R R25
U 1 1
P 7900 5800
F 0 "R25" V 8000 5850 50  0000 C CNN
F 1 "10k" V 8000 5700 50  0000 C CNN
F 2 "Resistor_SMD:R_0603_1608Metric" V 7830 5800 50  0001 C CNN
F 3 "~" H 7900 5800 50  0001 C CNN
	1    7900 5800
	0    1    1    0   
$EndComp
Wire Wire Line
	8050 5800 8150 5800
Connection ~ 8150 5800
Wire Wire Line
	8150 5800 8150 6000
Wire Wire Line
	7750 5800 7650 5800
Wire Wire Line
	7650 5800 7650 5700
Connection ~ 7650 5700
Wire Wire Line
	7650 5700 7750 5700
Wire Wire Line
	7750 5200 7650 5200
Wire Wire Line
	7650 5200 7650 5100
Connection ~ 7650 5100
Wire Wire Line
	7650 5100 7750 5100
Wire Wire Line
	8050 5200 8150 5200
Connection ~ 8150 5200
Wire Wire Line
	8150 5200 8150 5400
Wire Wire Line
	8050 4600 8150 4600
Connection ~ 8150 4600
Wire Wire Line
	8150 4600 8150 4800
Wire Wire Line
	7750 4600 7650 4600
Wire Wire Line
	7650 4600 7650 4500
Wire Wire Line
	7650 4500 7750 4500
Wire Wire Line
	7750 4000 7650 4000
Wire Wire Line
	7650 4000 7650 3900
Wire Wire Line
	7650 3900 7750 3900
Wire Wire Line
	8050 4000 8150 4000
Connection ~ 8150 4000
Wire Wire Line
	8150 4000 8150 4200
Wire Wire Line
	7750 3400 7650 3400
Wire Wire Line
	7650 3400 7650 3300
Connection ~ 7650 3300
Wire Wire Line
	8050 3400 8150 3400
Wire Wire Line
	8150 3400 8150 3600
Connection ~ 8150 3600
Wire Wire Line
	1250 4000 1350 4000
Wire Wire Line
	1350 4000 1350 4100
Connection ~ 1350 4100
Text Notes 9600 1100 0    50   ~ 0
RGBWW LED strip:\nDo not mount U4-U5, C5-C6, R26-R28
Text Notes 9600 800  0    50   ~ 0
Addressable LED strip:\nDo not mount J6, Q1-Q5+resistors\nR17 must be mounted
$Comp
L Custom_components:0ZCJ0050AF2E F1
U 1 1
P 1550 5700
F 0 "F1" H 1638 5746 50  0000 L CNN
F 1 "0ZCJ0050AF2E" H 1638 5655 50  0000 L CNN
F 2 "Custom_components:Fuse_0ZCJ_1206" H 1600 5500 50  0001 L CNN
F 3 "https://www.belfuse.com/resources/datasheets/circuitprotection/ds-cp-0zcj-series.pdf" H 1550 5700 50  0001 C CNN
	1    1550 5700
	1    0    0    -1  
$EndComp
$Comp
L Device:R R8
U 1 1
P 3950 3250
F 0 "R8" H 4020 3296 50  0000 L CNN
F 1 "22k" H 4020 3205 50  0000 L CNN
F 2 "Resistor_SMD:R_0603_1608Metric" V 3880 3250 50  0001 C CNN
F 3 "~" H 3950 3250 50  0001 C CNN
	1    3950 3250
	1    0    0    -1  
$EndComp
$Comp
L Device:R R7
U 1 1
P 3700 3000
F 0 "R7" V 3493 3000 50  0000 C CNN
F 1 "10k" V 3584 3000 50  0000 C CNN
F 2 "Resistor_SMD:R_0603_1608Metric" V 3630 3000 50  0001 C CNN
F 3 "~" H 3700 3000 50  0001 C CNN
	1    3700 3000
	0    1    1    0   
$EndComp
$Comp
L power:GND #PWR012
U 1 1
P 3450 3100
F 0 "#PWR012" H 3450 2850 50  0001 C CNN
F 1 "GND" H 3455 2927 50  0000 C CNN
F 2 "" H 3450 3100 50  0001 C CNN
F 3 "" H 3450 3100 50  0001 C CNN
	1    3450 3100
	1    0    0    -1  
$EndComp
Wire Wire Line
	3450 3100 3450 3000
Wire Wire Line
	3450 3000 3550 3000
Wire Wire Line
	3850 3000 3950 3000
Wire Wire Line
	3950 3000 3950 3100
Wire Wire Line
	3950 4200 3950 3400
Wire Wire Line
	3950 3000 3950 2350
Connection ~ 3950 3000
Text Notes 2750 2700 0    50   ~ 0
ADC voltage divider:\nVout=3.3*10/(10+22)=1.03 V
$Comp
L Device:R R11
U 1 1
P 4600 1700
F 0 "R11" H 4670 1746 50  0000 L CNN
F 1 "10k" H 4670 1655 50  0000 L CNN
F 2 "Resistor_SMD:R_0603_1608Metric" V 4530 1700 50  0001 C CNN
F 3 "~" H 4600 1700 50  0001 C CNN
	1    4600 1700
	1    0    0    -1  
$EndComp
Connection ~ 4300 1500
Wire Wire Line
	4600 1500 4600 1550
Wire Wire Line
	4600 1500 4300 1500
$Comp
L RF_Module:ESP-12F U3
U 1 1
P 5400 2550
F 0 "U3" H 5600 3400 50  0000 C CNN
F 1 "ESP-12F" H 5700 3300 50  0000 C CNN
F 2 "RF_Module:ESP-12E" H 5400 2550 50  0001 C CNN
F 3 "http://wiki.ai-thinker.com/_media/esp8266/esp8266_series_modules_user_manual_v1.1.pdf" H 5050 2650 50  0001 C CNN
	1    5400 2550
	1    0    0    -1  
$EndComp
Wire Wire Line
	4800 1950 4300 1950
Connection ~ 4300 1950
Wire Wire Line
	4600 1850 4600 2150
Wire Wire Line
	4600 2150 4800 2150
Connection ~ 7650 3900
Connection ~ 7650 4500
Wire Wire Line
	7350 3900 7350 2650
Wire Wire Line
	7350 3900 7650 3900
Connection ~ 7350 2650
Wire Wire Line
	7350 2650 8150 2650
Wire Wire Line
	7250 4500 7250 2750
Wire Wire Line
	7250 4500 7650 4500
Connection ~ 7250 2750
Wire Wire Line
	7250 2750 8250 2750
NoConn ~ 4800 2750
NoConn ~ 4800 2850
Text Notes 4400 4050 0    50   ~ 0
On every boot, reset or wakeup the following pin states are needed:\n- GPIO15: LOW\n- GPIO2: HIGH\n- GPIO0: LOW for flash mode, HIGH for run mode
$Comp
L Device:R R13
U 1 1
P 6450 1900
F 0 "R13" H 6520 1946 50  0000 L CNN
F 1 "10k" H 6520 1855 50  0000 L CNN
F 2 "Resistor_SMD:R_0603_1608Metric" V 6380 1900 50  0001 C CNN
F 3 "~" H 6450 1900 50  0001 C CNN
	1    6450 1900
	1    0    0    -1  
$EndComp
Wire Wire Line
	6450 2050 6450 2150
Connection ~ 6450 2150
Wire Wire Line
	7600 1850 7600 1650
Wire Wire Line
	7250 2150 7250 2250
Wire Wire Line
	6450 2150 7250 2150
Wire Wire Line
	7250 2250 7800 2250
Wire Wire Line
	6450 1750 6450 1650
Wire Wire Line
	6450 1650 6800 1650
Connection ~ 7600 1650
Wire Wire Line
	7600 1650 7600 1000
Wire Wire Line
	6800 1750 6800 1650
Connection ~ 6800 1650
Wire Wire Line
	6800 1650 7100 1650
Wire Wire Line
	7100 1750 7100 1650
Connection ~ 7100 1650
Wire Wire Line
	7100 1650 7600 1650
$Comp
L Custom_components:SN74LV1T34DCKR U5
U 1 1
P 8750 3050
F 0 "U5" H 8775 3915 50  0000 C CNN
F 1 "SN74LV1T34DCKR" H 8775 3824 50  0000 C CNN
F 2 "Package_TO_SOT_SMD:SOT-353_SC-70-5" H 8800 2900 50  0001 C CNN
F 3 "http://www.ti.com/lit/ds/symlink/sn74lv1t34.pdf" H 8750 3050 50  0001 C CNN
	1    8750 3050
	1    0    0    -1  
$EndComp
$Comp
L Custom_components:SN74LV1T34DCKR U4
U 1 1
P 8750 2150
F 0 "U4" H 8775 3015 50  0000 C CNN
F 1 "SN74LV1T34DCKR" H 8775 2924 50  0000 C CNN
F 2 "Package_TO_SOT_SMD:SOT-353_SC-70-5" H 8800 2000 50  0001 C CNN
F 3 "http://www.ti.com/lit/ds/symlink/sn74lv1t34.pdf" H 8750 2150 50  0001 C CNN
	1    8750 2150
	1    0    0    -1  
$EndComp
Wire Wire Line
	9100 1600 9200 1600
Connection ~ 9200 1600
Wire Wire Line
	8450 2900 8350 2900
Connection ~ 8350 2900
Wire Wire Line
	8350 2900 8350 2000
Wire Wire Line
	8150 1800 8450 1800
Wire Wire Line
	8150 1800 8150 2650
NoConn ~ 8450 2500
NoConn ~ 8450 1600
Wire Wire Line
	9200 2250 9200 2500
Wire Wire Line
	9200 1600 9200 2250
Connection ~ 9200 2250
Wire Wire Line
	9300 2250 9200 2250
Wire Wire Line
	9700 2250 9600 2250
$Comp
L power:GND #PWR0101
U 1 1
P 9700 2250
F 0 "#PWR0101" H 9700 2000 50  0001 C CNN
F 1 "GND" H 9705 2077 50  0000 C CNN
F 2 "" H 9700 2250 50  0001 C CNN
F 3 "" H 9700 2250 50  0001 C CNN
	1    9700 2250
	1    0    0    -1  
$EndComp
$Comp
L Device:C C6
U 1 1
P 9450 2250
F 0 "C6" V 9600 2250 50  0000 C CNN
F 1 "100n" V 9700 2250 50  0000 C CNN
F 2 "Capacitor_SMD:C_0603_1608Metric" H 9488 2100 50  0001 C CNN
F 3 "~" H 9450 2250 50  0001 C CNN
	1    9450 2250
	0    -1   -1   0   
$EndComp
Text Label 6050 5000 0    50   ~ 0
I2C_SDA
Text Label 6050 5200 0    50   ~ 0
I2C_SCL
$Comp
L power:+3V3 #PWR0102
U 1 1
P 4950 4900
F 0 "#PWR0102" H 4950 4750 50  0001 C CNN
F 1 "+3V3" H 4965 5073 50  0000 C CNN
F 2 "" H 4950 4900 50  0001 C CNN
F 3 "" H 4950 4900 50  0001 C CNN
	1    4950 4900
	1    0    0    -1  
$EndComp
$Comp
L power:GND #PWR0103
U 1 1
P 5050 5450
F 0 "#PWR0103" H 5050 5200 50  0001 C CNN
F 1 "GND" H 5055 5277 50  0000 C CNN
F 2 "" H 5050 5450 50  0001 C CNN
F 3 "" H 5050 5450 50  0001 C CNN
	1    5050 5450
	1    0    0    -1  
$EndComp
Wire Wire Line
	5950 5200 6050 5200
Wire Wire Line
	5950 5000 6050 5000
$Comp
L Custom_components:PCT2075GVX‎ U6
U 1 1
P 5550 5100
F 0 "U6" H 5550 5467 50  0000 C CNN
F 1 "PCT2075GVX‎" H 5550 5376 50  0000 C CNN
F 2 "Package_SO:TSOP-6_1.65x3.05mm_P0.95mm" H 5550 4850 50  0001 C CNN
F 3 "https://www.nxp.com/docs/en/data-sheet/PCT2075.pdf" H 5550 5100 50  0001 C CNN
	1    5550 5100
	1    0    0    -1  
$EndComp
Wire Wire Line
	5150 5100 5050 5100
Wire Wire Line
	5050 5100 5050 5350
Wire Wire Line
	4950 4900 4950 4950
Wire Wire Line
	4950 5200 5150 5200
Wire Wire Line
	5150 5000 5050 5000
Wire Wire Line
	5050 5000 5050 5100
Connection ~ 5050 5100
$Comp
L Device:C C7
U 1 1
P 4800 5150
F 0 "C7" V 4950 5150 50  0000 C CNN
F 1 "100n" V 5050 5150 50  0000 C CNN
F 2 "Capacitor_SMD:C_0603_1608Metric" H 4838 5000 50  0001 C CNN
F 3 "~" H 4800 5150 50  0001 C CNN
	1    4800 5150
	-1   0    0    1   
$EndComp
Wire Wire Line
	4800 5300 4800 5350
Wire Wire Line
	4800 5350 5050 5350
Connection ~ 5050 5350
Wire Wire Line
	5050 5350 5050 5450
Wire Wire Line
	4800 5000 4800 4950
Wire Wire Line
	4800 4950 4950 4950
Connection ~ 4950 4950
Wire Wire Line
	4950 4950 4950 5200
$EndSCHEMATC
